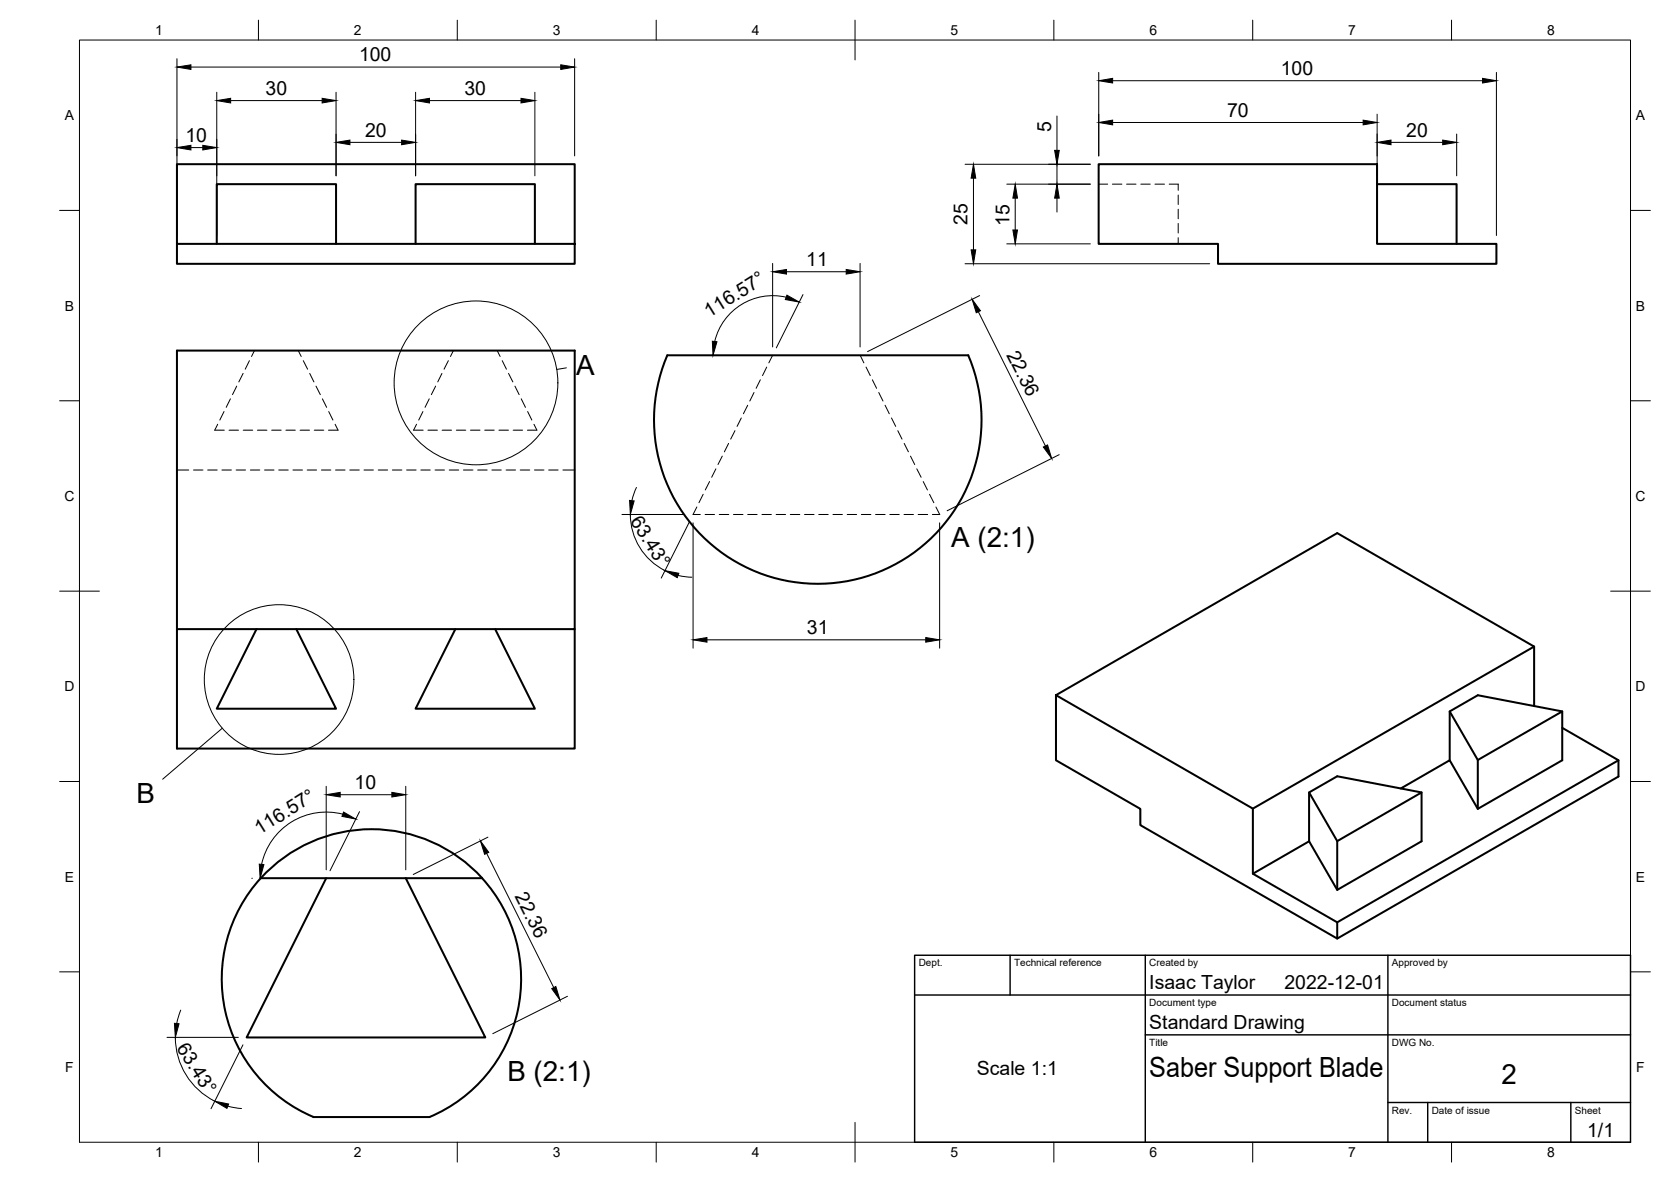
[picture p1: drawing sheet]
<svg xmlns="http://www.w3.org/2000/svg" width="420mm" height="297mm" viewBox="0 0 420 297" stroke-linecap="round" stroke-linejoin="round" font-family="sans-serif">
<!-- layer: Visible -->
<g fill="none" stroke="#000" stroke-width=".51">
<path d="M276.2 41.3h70v20h30.1v5h-70v-5h-30.1zM346.2 46.3h20v15M44.5 61.3h100v-20h-100v25h100v-5M54.5 61.3v-15h30v15M104.5 61.3v-15h30v15M167.8 89.3h75.7a41.2 41.2 0 0 1-37.9 57.4 41.2 41.2 0 0 1-37.8-57.4zM44.5 158.1h100v-70h-100v100h100v-30M64.5 158.1l-10 20h30l-10-20M114.5 158.1l-10 20h30l-10-20M265.5 174.7l49.5 28.5v16.4l21.2 12.2v4.1l-49.5-28.5v-4.1l-21.2-12.2v-16.4l70.7-40.7 49.5 28.5-70.7 40.7M364.5 178.8l7.1 12.2v12.3M385.7 162.5v14.9"/>
<path d="M392.8 178.8l-21.2-4.1-7.1 4.1v12.3M329.2 199.1l7 12.3v12.2M357.4 199.1l-21.2-4-7 4v12.3M371.6 191l21.2-12.2v12.3l-21.2 12.2-7.1-12.2-12.3 7M392.8 182.9l14.2 8.2v4l-70.8 40.8M407 191.1l-70.8 40.7M329.2 211.4l-14.2 8.2M336.2 211.4l21.2-12.3v12.3l-21.2 12.2-7-12.2M65.6 220.7h55.6a37.6 37.6 0 0 1-13.2 60h-29.2M65.6 220.7a37.6 37.6 0 0 0 13.2 60M82 220.7l-20 40h60l-20-40M121.2 220.7a37.6 37.6 0 0 0-55.6 0"/>
</g>
<!-- layer: Hidden -->
<g fill="none" stroke="#000" stroke-width=".25">
<path d="M276.2 46.3h2.3M279.7 46.3h2.4M283.3 46.3h2.3M286.9 46.3h2.3M290.4 46.3h2.4M294 46.3h2.2v1.5M296.2 49v2.4M296.2 52.6v2.4M296.2 56.2v2.4M296.2 59.7v1.6M59.5 97l-1 2.2M61.1 93.8l-1.1 2.2"/>
<path d="M62.7 90.6l-1 2.2M64 88.1l-.8 1.5M75 88.1l.7 1.5M76.3 90.6l1 2.2M77.9 93.8l1 2.2M79.5 97l1 2.2M109.5 97l-1 2.2M111.1 93.8l-1 2.2M112.7 90.6l-1 2.2M114 88.1l-.7 1.5M125 88.1l.8 1.5M126.3 90.6l1 2.2"/>
<path d="M127.9 93.8l1 2.2M129.5 97l1 2.2M189.6 98.6l-1.1 2.2M191.2 95.4l-1.1 2.2M192.8 92.3l-1.1 2.1M194.3 89.3l-1 1.9M216.3 89.3l.9 1.9M217.8 92.3l1 2.1M219.4 95.4l1 2.2M221 98.6l1 2.2M44.5 118.1h3M48.7 118.1h2.3"/>
<path d="M52.2 118.1h2.4M54.7 106.6l-.7 1.5h2.4M55.8 118.1h2.4M56.3 103.4l-1 2.2M57.6 108.1h2.4M57.9 100.2l-1 2.2M59.4 118.1h2.3M61.2 108.1h2.3M62.9 118.1h2.4M64.7 108.1h2.4M66.5 118.1h2.4M68.3 108.1h2.4"/>
<path d="M70.1 118.1h2.4M71.9 108.1h2.4M73.7 118.1h2.4M75.5 108.1h2.3M77.2 118.1h2.4M79 108.1h2.4M80.8 118.1h2.4M81.1 100.2l1 2.2M82.7 103.4l1 2.2M84.3 106.6l.7 1.5h-2.4M84.4 118.1h2.4M87.9 118.1h2.4"/>
<path d="M91.5 118.1h2.4M95.1 118.1h2.4M98.7 118.1h2.3M102.2 118.1h2.4M104.7 106.6l-.7 1.5h2.4M105.8 118.1h2.4M106.3 103.4l-1 2.2M107.6 108.1h2.4M107.9 100.2l-1 2.2M109.4 118.1h2.4M111.2 108.1h2.3M112.9 118.1h2.4"/>
<path d="M114.7 108.1h2.4M116.5 118.1h2.4M118.3 108.1h2.4M120.1 118.1h2.4M121.9 108.1h2.4M123.7 118.1h2.3M125.5 108.1h2.3M127.3 118.1h2.3M129 108.1h2.4M130.8 118.1h2.4M131.1 100.2l1 2.2M132.7 103.4l1 2.2"/>
<path d="M134.3 106.6l.7 1.5h-2.4M134.4 118.1h2.4M138 118.1h2.3M141.5 118.1h3M180 117.8l-1.1 2.1M181.6 114.6l-1.1 2.1M183.2 111.4l-1.1 2.1M184.8 108.2l-1.1 2.1M186.4 105l-1.1 2.2M188 101.8l-1.1 2.2M222.5 101.8l1.1 2.2M224.2 105l1 2.2"/>
<path d="M225.7 108.2l1.1 2.1M227.4 111.4l1 2.1M228.9 114.6l1.1 2.1M230.5 117.8l1.1 2.1M175.2 127.4l-.9 1.9h1.8M176.8 124.2l-1.1 2.1M177.3 129.3h2.4M178.4 121l-1.1 2.1M180.8 129.3h2.4M184.4 129.3h2.4M188 129.3h2.4M191.6 129.3h2.4"/>
<path d="M195.2 129.3h2.3M198.7 129.3h2.4M202.3 129.3h2.4M205.9 129.3h2.3M209.4 129.3h2.4M213 129.3h2.4M216.6 129.3h2.4M220.2 129.3h2.3M223.7 129.3h2.4M227.3 129.3h2.4M230.9 129.3h2.4M232.1 121l1.1 2.1"/>
<path d="M233.7 124.2l1.1 2.1M235.3 127.4l1 1.9h-1.9"/>
</g>
<!-- layer: BORDER -->
<g fill="none" stroke="#000" stroke-width=".25">
<path d="M20 10.1h390v276.9h-390zM65 5.1v5M115 5.1v5M165 5.1v5M215 5.1v10M265 5.1v5M315 5.1v5M365 5.1v5M15 52.9h5M410 52.9h5M15 100.7h5M410 100.7h5"/>
<path d="M15 148.6h10M405 148.6h10M15 196.4h5M410 196.4h5M15 244.2h5M410 244.2h5M65 287v5M115 287v5M165 287v5M215 282.1v9.9M265 287v5M315 287v5"/>
<path d="M365 287v5"/>
</g>
<!-- layer: TITLEBLOCK -->
<path d="M230 240.1h180v46.9h-180zM230 250h180M254 240.1v9.9M288 240.1v46.9M349 240.1v46.9M288 260.1h122M349 277.1h61M359 277.1v9.9M395 277.1v9.9" fill="none" stroke="#000" stroke-width=".36"/>
<!-- layer: FD_Dimensions -->
<g fill="none" stroke="#000" stroke-width=".25">
<path d="M44.5 14.8v44.4M48 16.9h93M144.5 14.8v24.4M276.3 18.2v21M376.3 18.2v41M48 37.1h3M54.5 23.2v36M58 25.3h23M84.5 23.2v21M88 35.8h13M104.5 23.2v21M108 25.3h23"/>
<path d="M134.5 23.2v21M265.8 29.2v8.6M279.8 30.8h63M279.8 20.3h93M346.3 28.7v15.5M349.8 35.8h13M366.3 33.7v10.5M242.7 41.3h31.5M244.8 44.8v18M253.2 46.3h21M255.3 49.8v8M265.8 41.3v5"/>
<path d="M265.8 49.8v3.5M194.3 66.2v21M197.7 74.7a15 15 0 0 0-18 11.1M197.8 68.3h15M201.9 74l-6.7 13.4M216.3 66.2v21M242.7 66.3h61.5M246 78.3l16.9 33.8M246.3 74.3l-28.2 14.1M253.2 61.3h21M266.3 114.3l-28.2 14.1M156.4 129.3h15.8"/>
<path d="M158.5 129.3a15.8 15.8 0 0 0 8.7 14.1M160 122.5l-1.1 3.3M173.3 131.2l-7 14.1M174.3 131.4v31.5M236.3 131.4v31.5M170.5 144.6l3.5 .5M177.8 160.8h55M82 197.6v21M85.5 199.7h13M102 197.6v21M86.2 204.6a16.6 16.6 0 0 0-20.4 12.6M90.4 204l-7.4 14.8"/>
<path d="M122.4 214.4l16.8 33.8M122.7 210.4l-18.8 9.4M63.3 220.7h.2M45.4 253.8l-1 3.4M142.7 250.4l-18.8 9.4M42 260.7h17.9M44.1 260.7a17.9 17.9 0 0 0 9.9 16M57.3 278l3.4 .6M61.1 262.6l-8 16"/>
</g>
<g fill="#000" stroke="#000" stroke-width=".25">
<path d="M44.5 16.9l3.5-.6v1.1zM141 16.3l3.5 .6-3.5 .5zM276.3 20.3l3.5-.6v1.2zM372.8 19.7l3.5 .6-3.5 .6zM44.5 37.1l3.5-.6v1.2zM51 36.5l3.5 .6-3.5 .6zM54.5 25.3l3.5-.6v1.2zM81 24.7l3.5 .6-3.5 .6zM84.5 35.8l3.5-.6v1.2zM101 35.2l3.5 .6-3.5 .6zM104.5 25.3l3.5-.6v1.2zM131 24.7l3.5 .6-3.5 .6z"/>
<path d="M265.2 37.8h1.1l-.5 3.5zM276.3 30.8l3.5-.6v1.2zM342.8 30.2l3.5 .6-3.5 .6zM346.3 35.8l3.5-.6v1.2zM362.8 35.2l3.5 .6-3.5 .6zM244.8 41.3l.5 3.5h-1.1zM255.3 46.3l.5 3.5h-1.1zM254.7 57.8h1.1l-.5 3.5zM265.8 46.3l.5 3.5h-1.1zM194.3 68.3l3.5-.6v1.2zM197.9 74.2l3.1 1.7-3.5-.6zM212.8 67.7l3.5 .6-3.5 .6z"/>
<path d="M244.2 62.8h1.1l-.5 3.5zM244.4 75.2l2.1 2.9-1 .5zM179.1 85.8l1.2 .1-1 3.4zM262.3 112.3l1.1-.5 1 3.4zM158.3 125.8l1.1 .1-.9 3.4zM167.2 143.4l3.5 .7-.4 1.1zM174.3 160.8l3.5-.6v1.2zM232.8 160.2l3.5 .6-3.5 .6zM82 199.7l3.5-.6v1.2zM98.5 199.1l3.5 .6-3.5 .6zM65.2 217.2l1.2 .1-1 3.4zM86.4 204.1l3.1 1.7-3.5-.6z"/>
<path d="M120.8 211.3l2.1 2.9-1 .5zM43.9 257.2l1.1 .1-.9 3.4zM138.7 248.4l1.1-.5 1 3.4zM54 276.7l3.5 .7-.4 1.1z"/>
</g>
<!-- layer: Detail Boundary -->
<g fill="none" stroke="#000" stroke-width=".25">
<path d="M142.4 92.4l-2.4 .4M55.9 183l-15 12.8"/>
<circle cx="119.7" cy="96.2" r="20.6"/>
<circle cx="70.2" cy="170.8" r="18.8"/>
</g>
<g font-size="7">
<text x="144.9" y="94.1">A</text>
<text x="239.2" y="137.5">A (2:1)</text>
<text x="34.4" y="201.9">B</text>
<text x="127.6" y="271.7">B (2:1)</text>
<text x="289" y="270.6">Saber Support Blade</text>
<text x="377.5" y="272.3">2</text>
</g>
<g font-size="4.9">
<text x="90.3" y="15.4">100</text>
<text x="66.8" y="23.8">30</text>
<text x="116.8" y="23.8">30</text>
<text x="322" y="18.8">100</text>
<text x="308.5" y="29.3">70</text>
<text x="46.6" y="35.6">10</text>
<text x="91.8" y="34.3">20</text>
<text x="264.3" y="33.1" transform="rotate(-90 264.3 33.1)">5</text>
<text x="353.6" y="34.3">20</text>
<text x="243.3" y="56.5" transform="rotate(-90 243.3 56.5)">25</text>
<text x="253.8" y="56.7" transform="rotate(-90 253.8 56.7)">15</text>
<text x="202.7" y="66.9">11</text>
<text x="178.4" y="79.8" transform="rotate(-32 178.4 79.8)">116.57°</text>
<text x="253" y="89.1" transform="rotate(63 253 89.1)">22.36</text>
<text x="158.4" y="130.8" transform="rotate(58 158.4 130.8)">63.43°</text>
<text x="202.9" y="159.3">31</text>
<text x="89.2" y="198.3">10</text>
<text x="65.2" y="209.8" transform="rotate(-32 65.2 209.8)">116.57°</text>
<text x="129.4" y="225.2" transform="rotate(63 129.4 225.2)">22.36</text>
<text x="289" y="248.5">Isaac Taylor</text>
<text x="323" y="248.5">2022-12-01</text>
<text x="44.3" y="263.4" transform="rotate(58 44.3 263.4)">63.43°</text>
<text x="289" y="258.6">Standard Drawing</text>
<text x="245.6" y="270.2">Scale 1:1</text>
<text x="399.1" y="285.7">1/1</text>
</g>
<g font-size="3.5">
<text x="39" y="8.8">1</text>
<text x="89" y="8.8">2</text>
<text x="139" y="8.8">3</text>
<text x="189" y="8.8">4</text>
<text x="239" y="8.8">5</text>
<text x="289" y="8.8">6</text>
<text x="339" y="8.8">7</text>
<text x="389" y="8.8">8</text>
<text x="16.3" y="30.2">A</text>
<text x="411.3" y="30.2">A</text>
<text x="16.3" y="78">B</text>
<text x="411.3" y="78">B</text>
<text x="16.2" y="125.9">C</text>
<text x="411.2" y="125.9">C</text>
<text x="16.2" y="173.7">D</text>
<text x="411.2" y="173.7">D</text>
<text x="16.3" y="221.6">E</text>
<text x="411.3" y="221.6">E</text>
<text x="16.4" y="269.4">F</text>
<text x="411.4" y="269.4">F</text>
<text x="39" y="290.8">1</text>
<text x="89" y="290.8">2</text>
<text x="139" y="290.8">3</text>
<text x="189" y="290.8">4</text>
<text x="239" y="290.8">5</text>
<text x="289" y="290.8">6</text>
<text x="339" y="290.8">7</text>
<text x="389" y="290.8">8</text>
</g>
<g font-size="2.5">
<text x="231" y="242.9">Dept.</text>
<text x="255" y="242.9">Technical reference</text>
<text x="289" y="242.9">Created by</text>
<text x="350" y="242.9">Approved by</text>
<text x="289" y="252.8">Document type</text>
<text x="350" y="252.8">Document status</text>
<text x="289" y="262.9">Title</text>
<text x="350" y="262.9">DWG No.</text>
<text x="350" y="279.9">Rev.</text>
<text x="360" y="279.9">Date of issue</text>
<text x="396" y="279.9">Sheet</text>
</g>
</svg>
